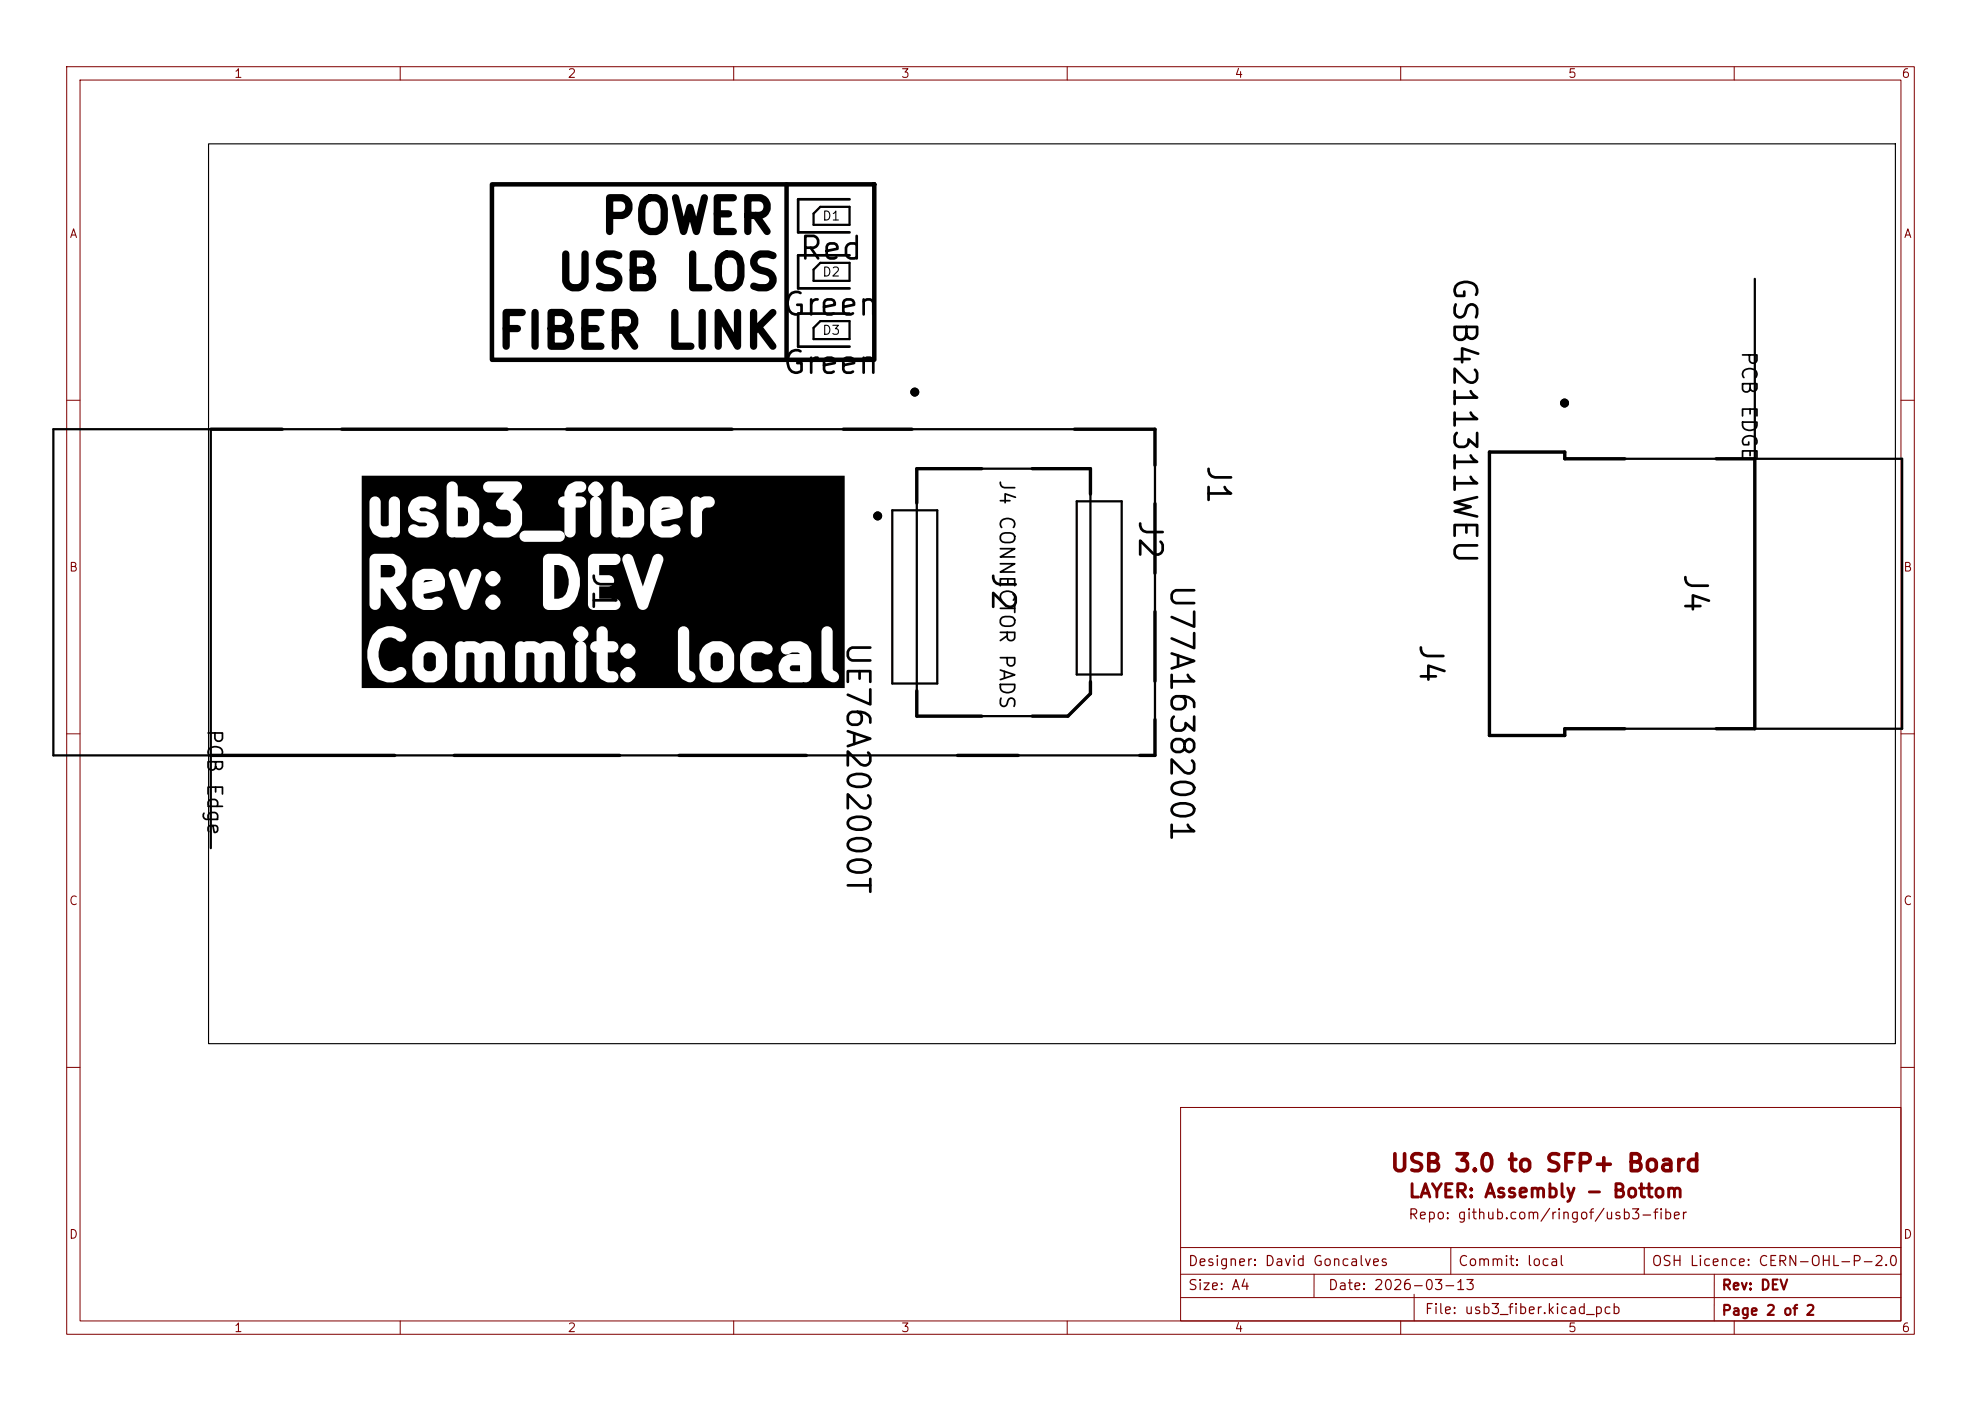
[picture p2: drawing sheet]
<svg xmlns="http://www.w3.org/2000/svg" width="297mm" height="210mm" viewBox="0 0 297 210" stroke-linecap="round" stroke-linejoin="round" font-family="sans-serif">
<g fill="none" stroke="#800000" stroke-width=".15">
<path d="M10 10h277v190h-277zM12 12h273v186h-273zM60 10v2M110 10v2M160 10v2M210 10v2M260 10v2M10 60h2M285 60h2M10 110h2M285 110h2M10 160h2"/>
<path d="M177 166h108v32h-108zM285 160h2M60 198v2M110 198v2M160 198v2M177 194.5h108M177 191h108M177 187h108M197 191v3.5M210 198v2M212 194v4M217.5 187v4"/>
<path d="M246.5 187v4M257 191v7M260 198v2"/>
</g>
<path d="M122 32l1-1h4.4v2.7h-5.4zM123 39.4h4.4v2.7h-5.4v-1.7zM122 49.1l1-1h4.4v2.7h-5.4zM263.1 41.8v67.4M8 64.3h165.2v48.9h-165.2zM31.6 64.3v62.8M133.8 76.5h6.7v26h-6.7zM137.5 70.3h26v33.7l-3.4 3.3h-22.6zM161.4 75.1h6.8v26h-6.8zM223.3 67.8h11.3v1h50.6v40.4h-50.6v1h-11.3z" fill="none" stroke="#000" stroke-width=".34"/>
<g fill="none" stroke="#000" stroke-width=".67">
<path d="M73.8 27.6h57.3v26.3h-57.3zM117.9 27.6v26.3"/>
<circle cx="137.1" cy="58.8" r=".34"/>
<circle cx="131.6" cy="77.3" r=".34"/>
<circle cx="234.6" cy="60.4" r=".34"/>
</g>
<path d="M68.6 76.1h.9l.4 .2 .3 .4v1.6l-.3 .4-.4 .2h-.9zM93.4 76.1h.9l.3 .2 .3 .4v1.6l-.3 .4-.3 .2h-.9zM99.3 76.2l.2-.1h.9l.1 .1-1.3 .3zM57.1 84.7h1.5l.3 .2a.98 .98 0 0 1-.3 1.6h-1.5zM63.6 87l.2-.1h.9l.2 .1-1.4 .3zM63.8 98a.98 .98 0 0 1 1.5 .4v1.6l-.1 .3a.98 .98 0 0 1-1.7-.3v-1.6zM83.1 84.7a1.56 1.56 0 0 1 1.9 1.1 3.5 3.5 0 0 1-.6 3.7l-.7 .3h-.6zM106.8 98a.98 .98 0 0 1 1.6 .4v1.6l-.2 .3a.98 .98 0 0 1-1.7-.3v-1.6zM118.5 99.8l.2-.1h1.2v.9h-1.2a.47 .47 0 0 1-.2-.8zM54.2 71.3h72.4v3.8h-19.4l-.2-.3a1.57 1.57 0 0 0-1.5-.4l-.5 .3-.1-.2a.84 .84 0 0 0-1.3 .7v1h-1.2l-.5-1.1-.3-.3-.9-.4h-1.6l-1.1 .6-.5 1v.5h-.9l-.5-1.1-.5-.5-1-.5h-1.2v-1.4a.85 .85 0 0 0-1-.8 .85 .85 0 0 0-.7 .9h-1.2l-.2-.3a1.1 1.1 0 0 0-1-.6 1.1 1.1 0 0 0-1 .6h-.4l-.1-.3a1.57 1.57 0 0 0-1.6-.3l-1.1 .6-.5 .9v.7h-.1a.85 .85 0 0 0-.8 .9 .85 .85 0 0 0 .9 .8v.7h-6.3l-.5-1.1-.5-.5-.5-.2 1.3-1.5a.85 .85 0 0 0 .1-.8 .85 .85 0 0 0-.8-.5h-4.3a.84 .84 0 0 0-.7 .9 .84 .84 0 0 0 .9 .7h2.3l-1 1.2a.85 .85 0 0 0-.2 .9 .85 .85 0 0 0 .8 .5h.7l.3 .1h-4.3l-.5-1.1-.6-.5-.9-.5h-1.3v-1.4a.84 .84 0 0 0-.8-.8 .84 .84 0 0 0-.8 .8v5.5h-1.2l-.1-.4-.6-1-.9-.4-1-.1-.3-.2 .1-.2a1.29 1.29 0 0 1 1.4 .2 .84 .84 0 0 0 1-.5 .84 .84 0 0 0-.4-1.1l-.9-.4h-1.1l-1.1 .4-.3 .4h-1.6v-.1a.84 .84 0 0 0-1-.7 .84 .84 0 0 0-.7 .8v3.5l-.3 .2h-.6l-.2-.1-.1-.2v-3.4a.84 .84 0 0 0-.9-.8 .84 .84 0 0 0-.8 .8v3.6l.4 1 .3 .3 .9 .5h1.2l.5-.2a.84 .84 0 0 0 1.3-.7v-4.5h1.6l-.4 .8v.5l.5 1.2 1.1 .6h.9l.3 .3v.2a1.69 1.69 0 0 1-1.8-.2 .84 .84 0 0 0-1 .5 .84 .84 0 0 0 .4 1.1l.9 .4 1.8-.1 1-.6 .4-.9 .1-.5h1.2v1.4a.97 .97 0 0 0 1.2 .7h1.7l.9-.5 .5-.4 .5-1.1 .1-2.1h4.3l.2 .2 .2 .3v1.3l-.3 .4-.4 .2h-1.5l-.3-.2a.87 .87 0 0 0-1.3-.3 .87 .87 0 0 0-.1 1.3l.4 .4 .9 .5h2.3l1-.5 .6-.6 .4-.9v-1.8h6.3v2.9l.2 .5-.5-.5-.3-.1-5.3-.1a.84 .84 0 0 0-.8 .9 .84 .84 0 0 0 .8 .8h5.3a.84 .84 0 0 0 .7-1 .89 .89 0 0 0 1 .4 .89 .89 0 0 0 .6-.9v-3.6h.8a.84 .84 0 0 0 .8-.9 .84 .84 0 0 0-.8-.8h-.8l.1-.5 .2-.1a.95 .95 0 0 0 1.3-1h.4a1.22 1.22 0 0 0 .8 1.6 .82 .82 0 0 0-.6 .8v4.7a.84 .84 0 0 0 .9 .7 .84 .84 0 0 0 .8-.9l-.1-4.6-.1-.3-.5-.4 .4-.2a1.14 1.14 0 0 0 .6-1.1h1.2v6.6a.82 .82 0 0 0 1.1 .8l1.9 .1 .9-.5 .4-.4 .6-1.1v-2.1h.9v2.4l.6 1.2 1 .5 1.8-.1a1.36 1.36 0 0 0 1.1-1 .84 .84 0 0 0-1.2-.8l-.4 .2h-.9l-.2-.1-.1-.2v-.4l2.6-.6 .5-.4 .1-1h1.2v3.7a.84 .84 0 0 0 .9 .7 .84 .84 0 0 0 .8-.9v-3l.1-.3a1.09 1.09 0 0 1 1.1-.3 .84 .84 0 0 0 .7-1h19.4v8.9h-27.1l-.1-.4a.84 .84 0 0 0-.7-.6 .84 .84 0 0 0-.9 .6l-1.4 4.3-1.5-4.3a.84 .84 0 0 0-.8-.6 .84 .84 0 0 0-.8 .7h-.3l-.1-.3-.5-.4h-3.4a.84 .84 0 0 0-.8 .9v2.8h-1.3l-.3-1.5-.4-.8-.9-.9-1.3-.5h-1.9a.84 .84 0 0 0-.7 .9v1.2h-20.5l-.5-1.1-.5-.5-.7-.4-.4-.1h-2.6a.84 .84 0 0 0-.8 .9v6.9a.84 .84 0 0 0 .9 .6 .84 .84 0 0 0 .8-.8v-2.4h.3l2.1 3a.84 .84 0 0 0 1.1 0 .84 .84 0 0 0 .2-1.1l-1.5-2 .7-.4 .5-.6 .4-.8v-1.2h20.5v1.8h-6.4a1.12 1.12 0 0 0-.5-1.1 1.12 1.12 0 0 0-1.2 0l-.4 .4h-.7l-.1-.3a.84 .84 0 0 0-.7-.6 .84 .84 0 0 0-.9 .5l-.8 2.3-.8-2.3a.84 .84 0 0 0-1.1-.5 .84 .84 0 0 0-.5 1.1l.3 .7h-.9l-.4-1.1-.3-.3-.9-.4h-1.5l-1.1 .5-.7 1v3l.5 1 .9 .5 .4 .1h1.5l.8-.4a.84 .84 0 0 0 .4-1.1 .84 .84 0 0 0-1.1-.4l-.5 .3h-.9l-.2-.2-.1-.2v-.4l2.7-.5 .5-.5v-.9h.9l1.4 3.9a.85 .85 0 0 0 .8 .4 .85 .85 0 0 0 .7-.5l1.7-4.7 .7 .1a1.14 1.14 0 0 0 .7 1.5 1.14 1.14 0 0 0 1.4-.9h6.4v3.2h-6.4l-.1-.3a1.14 1.14 0 0 0-1.7-.4 1.14 1.14 0 0 0 0 1.8 1.14 1.14 0 0 0 1.7-.5l.1-.6h6.4v.5a.84 .84 0 0 0 .9 .8h1.7l1.4-.5 .7-.8 .4-.8 .4-1.4v-1.2h1.3v3.9a.84 .84 0 0 0 .8 .8h3.4a.84 .84 0 0 0 .6-.9 .84 .84 0 0 0-.8-.7h-2.4v-1.9h1.6a.84 .84 0 0 0 .7-.9 .84 .84 0 0 0-.9-.8h-1.4v-1.5h2.6a.84 .84 0 0 0 .6-1h.3v.4l2.3 6.8a.85 .85 0 0 0 .8 .5 .85 .85 0 0 0 .8-.5l2.3-6.9h27.1v17.3h-.8l-.3-.5-.6-.3-.1-.2v-5.8a.84 .84 0 0 0-.9-.6 .84 .84 0 0 0-.7 .8v3.2h-1.6l-.5-1.1-1.1-.7h-1.7l-.9 .5-.3 .6h-1.3a1.46 1.46 0 0 0-1.2-1.1h-1.7l-.8 .4-.7 .6-.4 1.1h-.9l-.1-.3-.5-.9-.4-.4-.9-.5h-1.4l-.8 .4-.7 .6-.4 1v2.2l.5 1h-1.1a1.12 1.12 0 0 0-.9-.8l-.1-.2v-5.6a.84 .84 0 0 0-.8-.8 .84 .84 0 0 0-.9 .8v3.1h-6.3a1.12 1.12 0 0 0-.5-1.1 1.12 1.12 0 0 0-1.3 0l-.1 .1h-.7a.84 .84 0 0 0-.8-.7h-.8v-1.4a.85 .85 0 0 0-.9-.8 .85 .85 0 0 0-.8 1h-1.2l-.1-.3a1.12 1.12 0 0 0-1.9-.2 1.12 1.12 0 0 0 .6 1.8 .82 .82 0 0 0-.6 .8v.9h-1.5l-.5-1.1-1.1-.7h-1.3l-.8 .4-.8-.4h-1.2l-.5 .2a.84 .84 0 0 0-1.3 .7v.9h-1.5l-.5-1.1-1.1-.7h-1.3l-.8 .4-.8-.4h-1.2l-.4 .2a.84 .84 0 0 0-1.4 .7v1.2h-1.2l-.5-1.1-.5-.5-.7-.4-1.5-.1-.9 .4-.6 .6-.5 1v2.2l.3 .7h-1.2a.87 .87 0 0 0-.5-1 .87 .87 0 0 0-1.1 .4 1.55 1.55 0 0 1-2.3-.8 3.5 3.5 0 0 1 .7-3.8 1.56 1.56 0 0 1 1.9 .3 .84 .84 0 0 0 1.1-.2 .84 .84 0 0 0 0-1.1l-.7-.6-1-.3h-.9l-1.4 .4-.8 .9-.5 .9-.3 1.3v1.2l.4 1.6 .4 .8 .7 .7 1.4 .6h.9l1.3-.5 .6-.5 .1-.3h1.2l.7 .8 .8 .4 1.5 .1 1-.6 .5-.4 .3-.8 .1-2.3h1.2v3.3a.84 .84 0 0 0 .9 .8 .84 .84 0 0 0 .8-.8v-3.5l.3-.2h.6l.2 .1 .1 .2v3.4a.84 .84 0 0 0 .9 .8 .84 .84 0 0 0 .8-.8v-3.4l.1-.2 .2-.1h.6l.2 .1 .1 .2v3.5a.84 .84 0 0 0 .9 .7 .84 .84 0 0 0 .8-.8v-3.6h1.5v3.7a.84 .84 0 0 0 1 .7 .84 .84 0 0 0 .7-.8v-3.5l.3-.2h.6l.2 .1 .1 .2v3.4a.84 .84 0 0 0 .9 .8 .84 .84 0 0 0 .8-.8v-3.4l.1-.2 .2-.1h.6l.2 .1 .1 .2v3.5a.84 .84 0 0 0 .9 .7 .84 .84 0 0 0 .8-.8v-3.6h1.5v3.7a.84 .84 0 0 0 .9 .7 .84 .84 0 0 0 .8-.8v-4.7l-.1-.3-.5-.3 .4-.3a1.14 1.14 0 0 0 .5-1h1.2v1.2a.85 .85 0 0 0-.9 .9 .85 .85 0 0 0 .9 .8l.1 2.9 .4 .8 .3 .4 .8 .4h.9a.84 .84 0 0 0 .8-.8 .84 .84 0 0 0-.8-.9h-.5l-.2-.1-.1-.2v-2.5a1.4 1.4 0 0 0 1.5-.4l.1-.6h.7l-.2 .2a1.13 1.13 0 0 0 .6 1.7 1.13 1.13 0 0 0 1.5-.9h6.3v2.7l.2 .5h-6.5a1.13 1.13 0 0 0-1.8-.8 1.13 1.13 0 0 0 .2 2 1.13 1.13 0 0 0 1.6-1.2h6.5l.3 .6 .3 .3a1.36 1.36 0 0 0 1.5 .3l.4-.5v-.4h1.1l.5 .5 .9 .5h1.3l.9-.4 .6-.6 .4-.9 .1-2.2h.9v2.1l.5 1.1 .5 .4 .9 .5h1.5l.3-.1a1.36 1.36 0 0 0 1.1-1 .84 .84 0 0 0-1.2-.8l-.4 .2h-.9l-.5-.3-.2-.3v-1.6l.3-.4a1.69 1.69 0 0 1 1.9 .1 .84 .84 0 0 0 1-.9h1.3v.3a.98 .98 0 0 0 1.6 .3h.9l.3 .2-1.5 .1-1 .4-.6 1.1v1.3l.6 .9 .9 .5 2.2-.1a.82 .82 0 0 0 1.1-.7v-3.6h1.6v2.8l.4 .8 .3 .4a1.36 1.36 0 0 0 1.5 .3l.4-.5v-.4h.8v1.8h-72.4z" fill="#000"/>
<g fill="none" stroke="#000" stroke-width=".51">
<path d="M31.6 64.3h10.7M51.2 64.3h24.8M84.9 64.3h24.9M126.4 64.3h10.3M147.2 70.3h-9.7v5.1M154.8 70.3h8.7v3.8M161.1 64.3h12.1v5.4M173.2 75.5v10.4M243.6 68.8h-9v-1h-11.3v42.4h11.3v-1h9M257.3 68.8h5.8v40.4h-5.8M173.2 91.7v10.4M31.6 113.2h27.6"/>
<path d="M68.1 113.2h24.8M101.8 113.2h19.1M137.5 103.5v3.8h9.7M143.6 113.2h9.1M163.5 102.2v1.8l-3.4 3.3h-5.3M173.2 107.9v5.3h-2.3"/>
</g>
<path d="M127.4 29.9h-7.7v4.9h7.7M127.4 38.3h-7.7v4.9h7.7M127.4 47h-7.7v5h7.7" fill="none" stroke="#000" stroke-width=".4"/>
<path d="M31.3 21.6h252.9v134.8h-252.9z" fill="none" stroke="#000" stroke-width=".17"/>
<g font-size="5.1">
<text x="89.7" y="36.2">POWER</text>
<text x="83.1" y="44.7">USB LOS</text>
<text x="74.2" y="53.4">FIBER LINK</text>
</g>
<g font-size="3.4">
<text x="119.6" y="39.8">Red</text>
<text x="217.1" y="41.3" transform="rotate(90 217.1 41.3)">GSB4211311WEU</text>
<text x="117.1" y="48.2">Green</text>
<text x="117.1" y="56.9">Green</text>
<text x="180.2" y="69.5" transform="rotate(90 180.2 69.5)">J1</text>
<text x="169.9" y="77.6" transform="rotate(90 169.9 77.6)">J2</text>
<text x="88" y="85.5" transform="rotate(90 88 85.5)">J1</text>
<text x="147.9" y="85.5" transform="rotate(90 147.9 85.5)">J2</text>
<text x="174.6" y="87.3" transform="rotate(90 174.6 87.3)">U77A16382001</text>
<text x="251.7" y="85.7" transform="rotate(90 251.7 85.7)">J4</text>
<text x="126.1" y="95.9" transform="rotate(90 126.1 95.9)">UE76A202000T</text>
<text x="212" y="96.2" transform="rotate(90 212 96.2)">J4</text>
</g>
<text font-size="2.5" fill="#800000" x="208.3" y="176.3">USB 3.0 to SFP+ Board</text>
<g font-size="2.2">
<text x="260.6" y="52.5" transform="rotate(90 260.6 52.5)">PCB EDGE</text>
<text x="149.3" y="71.8" transform="rotate(90 149.3 71.8)">J4 CONNECTOR PADS</text>
<text x="30.5" y="109.1" transform="rotate(90 30.5 109.1)">PCB Edge</text>
</g>
<text font-size="2" fill="#800000" x="211" y="180">LAYER: Assembly - Bottom</text>
<g font-size="1.5" fill="#800000">
<text x="211" y="183.2">Repo: github.com/ringof/usb3-fiber</text>
<text x="178" y="190.2">Designer: David Goncalves</text>
<text x="218.5" y="190.2">Commit: local</text>
<text x="247.5" y="190.2">OSH Licence: CERN-OHL-P-2.0</text>
<text x="178" y="193.8">Size: A4</text>
<text x="199" y="193.8">Date: 2026-03-13</text>
<text x="213.5" y="197.4">File: usb3_fiber.kicad_pcb</text>
<text x="258" y="193.8">Rev: DEV</text>
<text x="258" y="197.6">Page 2 of 2</text>
</g>
<g font-size="1.3" fill="#800000">
<text x="35" y="12">1</text>
<text x="85" y="12">2</text>
<text x="135" y="12">3</text>
<text x="185" y="12">4</text>
<text x="235" y="12">5</text>
<text x="285" y="12">6</text>
<text x="10.3" y="36">A</text>
<text x="285.4" y="36">A</text>
<text x="10.3" y="86">B</text>
<text x="285.3" y="86">B</text>
<text x="10.3" y="136">C</text>
<text x="285.3" y="136">C</text>
<text x="10.3" y="186">D</text>
<text x="285.3" y="186">D</text>
<text x="35" y="200">1</text>
<text x="85" y="200">2</text>
<text x="135" y="200">3</text>
<text x="185" y="200">4</text>
<text x="235" y="200">5</text>
<text x="285" y="200">6</text>
</g>
<g font-size="1.3">
<text x="123.2" y="33.4">D1</text>
<text x="123.2" y="41.8">D2</text>
<text x="123.2" y="50.5">D3</text>
</g>
</svg>
